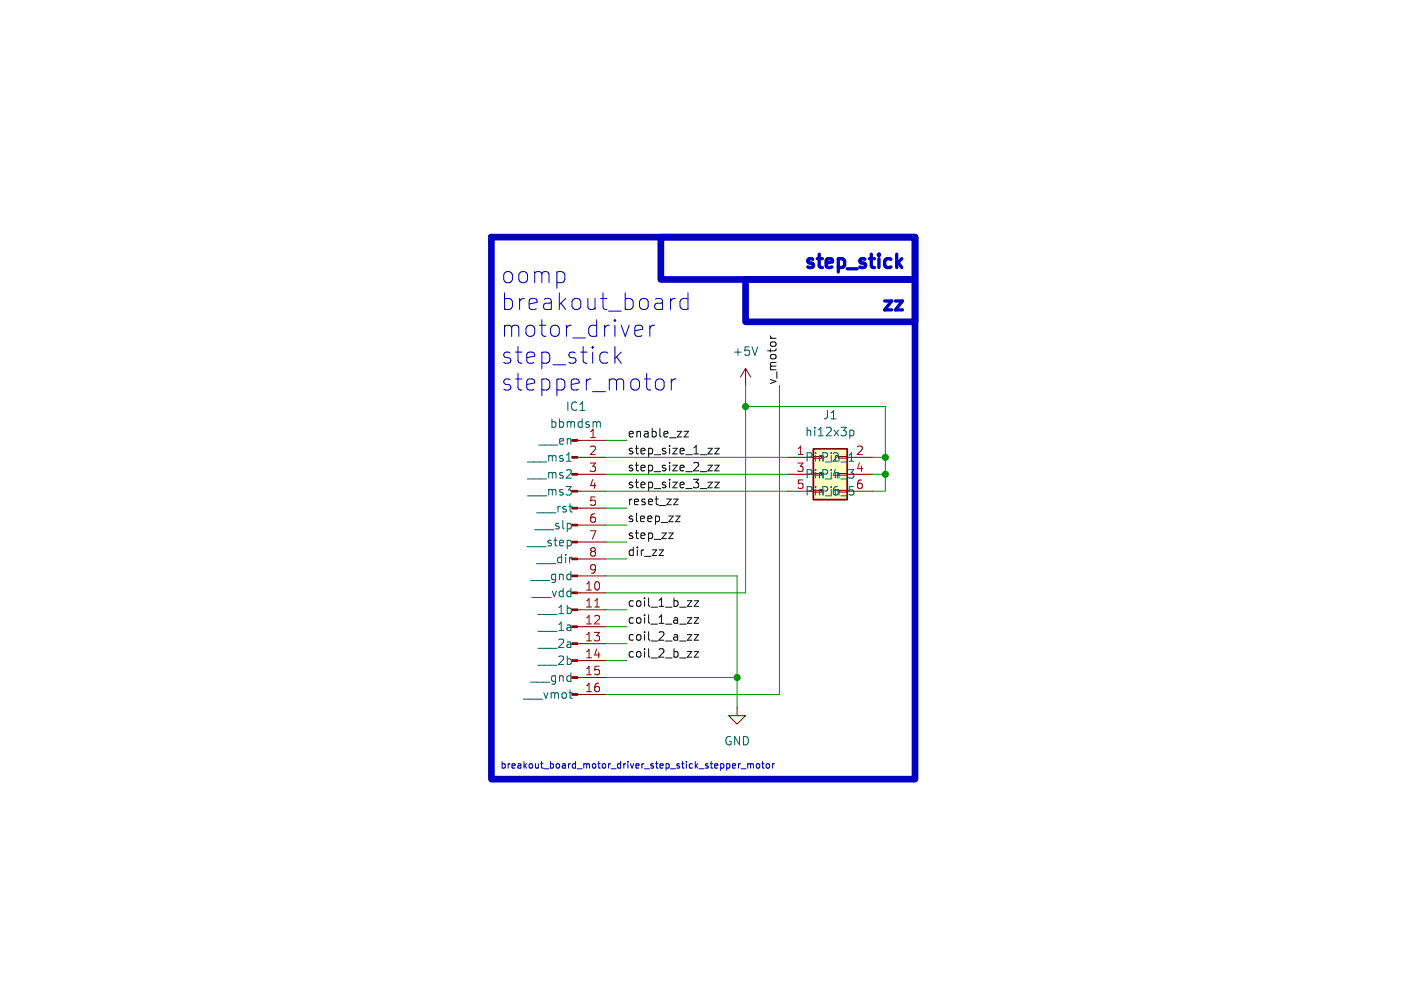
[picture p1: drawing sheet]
<svg xmlns="http://www.w3.org/2000/svg" width="210mm" height="148mm" viewBox="0 0 210 148" stroke-linecap="round" stroke-linejoin="round" font-family="sans-serif">
<g fill="none" stroke="#840000" stroke-width=".15">
<path d="M111.8 55.2l-.8 1.3M111.8 55.2v2.6M111.8 55.2l.7 1.3M86.6 68.6h4.2M86.6 71.1h4.2M86.6 73.7h4.2M86.6 78.7h4.2M86.6 76.2h4.2M86.6 66h4.2M118.1 68.6h3.8M118.1 71.1h3.8M118.1 73.7h3.8"/>
<path d="M127 68.6h3.8M127 71.1h3.8M127 73.7h3.8M86.6 99.1h4.2M86.6 96.5h4.2M86.6 94h4.2M86.6 91.4h4.2M86.6 88.9h4.2M86.6 86.4h4.2M86.6 83.8h4.2M86.6 81.3h4.2M86.6 104.1h4.2"/>
<path d="M86.6 101.6h4.2M110.5 106v1.3h1.3l-1.3 1.3-1.3-1.3h1.3"/>
</g>
<path d="M113.6 52l-.4 1.3M84.9 69.2h.7M89.5 63.3h.4l.1 .8M127.3 69.2h.7M127.4 64.5v1.3M127.4 64.6l.4-.1 .2 .2v.4l-.1 .2h-.5M85.3 103.9h.5M85.6 104.7h.2" fill="none" stroke="#006464" stroke-width=".15"/>
<path d="M121.9 67.3h5.1v7.6h-5.1z" fill="#ffffc2" stroke="#ffffc2" stroke-width=".15"/>
<path d="M121.9 67.3h5.1v7.6h-5.1z" fill="none" stroke="#840000" stroke-width=".25"/>
<g fill="#840000" stroke="#840000" stroke-width=".15">
<path d="M85.7 104h.9v.3h-.9z"/>
<path d="M85.7 101.5h.9v.2h-.9z"/>
<path d="M85.7 98.9h.9v.3h-.9z"/>
<path d="M85.7 96.4h.9v.2h-.9z"/>
<path d="M85.7 93.9h.9v.2h-.9z"/>
<path d="M85.7 91.3h.9v.3h-.9z"/>
<path d="M85.7 88.8h.9v.2h-.9z"/>
<path d="M85.7 86.2h.9v.3h-.9z"/>
<path d="M85.7 83.7h.9v.2h-.9z"/>
<path d="M85.7 81.2h.9v.2h-.9z"/>
<path d="M85.7 78.6h.9v.3h-.9z"/>
<path d="M85.7 76.1h.9v.2h-.9z"/>
<path d="M85.7 73.5h.9v.3h-.9z"/>
<path d="M85.7 71h.9v.2h-.9z"/>
<path d="M85.7 68.5h.9v.2h-.9z"/>
<path d="M85.7 65.9h.9v.3h-.9z"/>
</g>
<path d="M89.1 91h.8" fill="none" stroke="#a90000" stroke-width=".15"/>
<g fill="none" stroke="#0f0f0f" stroke-width=".15">
<path d="M115.5 50.7h.8M115.5 50.4v.2l.2 .1M100.2 79.9h.7l-.7 .9h.7M101 74.8h.6l-.6 .9h.6M101.3 77.4h.6l-.6 .8h.6M102.5 64.7h.7l-.7 .8h.7M106.1 72.3h.7l-.7 .8h.7M106.1 69.8h.7l-.7 .8h.7M106.1 67.2h.7l-.7 .9h.7M107.1 72.3h.7l-.7 .8h.7M107.1 69.8h.7l-.7 .8h.7M107.1 67.2h.7l-.7 .9h.7"/>
<path d="M98.8 82.5h.7l-.7 .8h.7M104.1 95.2h.6l-.6 .8h.6M104.1 97.7h.6l-.6 .8h.6M104.1 90.1h.6l-.6 .8h.6M104.1 92.6h.6l-.6 .9h.6"/>
</g>
<path d="M134.6 39.4l.6 .7M135.2 38.8l-.8 .7M134.2 45.1h1.1l-1.1 1.4h1.1" fill="none" stroke="#0000c2" stroke-width=".5"/>
<g fill="none" stroke="#0000c2" stroke-width=".15">
<path d="M92.2 52v2.5M92.4 53.5l.7 1M93.1 52.8l-.9 1M95.5 48.8h.5l.2 .1 .1 .5-1.2 .2M96.2 50.3l-.2 .1h-.5M97.4 48.8v1.6M98.1 48.8a.64 .64 0 0 0-.7 .5M98.5 56.9a.68 .68 0 0 1 1.1 .4v.7a.68 .68 0 0 1-1.1 .4M100.5 44.7v1.7M100.6 56.8v1.7M101.2 44.7a.64 .64 0 0 0-.7 .5M101.3 56.8a.64 .64 0 0 0-.7 .5"/>
<path d="M103.1 44.9l-.2-.2h-.5l-.3 .3-.2 .2v.7l.3 .4 .2 .1h.5l.2-.1M103.1 43.9v2.5M110.7 114.5v.7M111 114.5l-.3 .2M111.1 115.3h.7M112.1 114.6l.3-.1 .1 .2M112.1 114.5v.7M112.5 114.7l.1-.2 .3 .1v.6M112.5 114.7v.5M113.4 114.6l.2-.1 .2 .1 .1 .4-.1 .1-.2 .1-.2-.1zM114.2 114.5h.4M114.3 114.2v.8l.3 .2"/>
<path d="M114.9 114.6l.3-.1 .2 .2v.3l-.2 .2-.3-.1-.1-.1zM115.8 114.5v.7M116.1 114.5l-.3 .2"/>
</g>
<path d="M73.7 35.6h63.5v81.2h-63.5zM99.1 35.6h38.1v6.3h-38.1zM111.8 41.9h25.4v6.4h-25.4z" fill="none" stroke="#0000c2" stroke-width="1"/>
<g fill="none" stroke="#009600" stroke-width=".15">
<path d="M111.8 57.8v31.1h-21M116.8 57.8v46.3h-26M90.8 68.6h27.3M90.8 71.1h27.3M90.8 73.7h27.3M90.8 66h3.2M90.8 78.7h3.2M90.8 76.2h3.2M111.8 61h20.9v12.7h-1.9M130.8 68.6h1.9M130.8 71.1h1.9M90.8 91.4h3.2"/>
<path d="M90.8 96.5h3.2M90.8 86.4h19.7v19.6M90.8 94h3.2M90.8 83.8h3.2M90.8 99.1h3.2M90.8 81.3h3.2M90.8 101.6h19.7"/>
</g>
<g fill="#009600" stroke="#009600" stroke-width=".15">
<circle cx="110.5" cy="101.6" r=".46"/>
<circle cx="111.8" cy="61" r=".46"/>
<circle cx="132.7" cy="71.1" r=".46"/>
<circle cx="132.7" cy="68.6" r=".46"/>
</g>
<g font-size="3.5" fill="#0000c2">
<text x="74.9" y="42.7">oomp</text>
<text x="74.9" y="46.7">breakout_board</text>
<text x="74.9" y="50.8">motor_driver</text>
<text x="74.9" y="54.8">step_stick</text>
<text x="74.9" y="58.8">stepper_motor</text>
</g>
<g font-size="2.8" fill="#0000c2">
<text x="119.9" y="40.4">step_stick</text>
<text x="131.6" y="46.7">zz</text>
</g>
<g font-size="1.8" fill="#006464">
<text x="109.7" y="53.6">+5V</text>
<text x="82.3" y="64.4">bbmdsm</text>
<text x="84.7" y="61.8">IC1</text>
<text x="88.2" y="65.8">1</text>
<text x="120.6" y="65.6">hi12x3p</text>
<text x="123.3" y="63.1">J1</text>
<text x="78.9" y="69.4">___ms1</text>
<text x="78.9" y="72">___ms2</text>
<text x="80.6" y="66.9">___en</text>
<text x="120.6" y="69.4">Pin_2</text>
<text x="120.6" y="72">Pin_4</text>
<text x="122.9" y="69.4">Pin_1</text>
<text x="122.9" y="72">Pin_3</text>
<text x="78.9" y="74.5">___ms3</text>
<text x="80.3" y="77.1">___rst</text>
<text x="120.6" y="74.5">Pin_6</text>
<text x="122.9" y="74.5">Pin_5</text>
<text x="78.9" y="82.1">___step</text>
<text x="80" y="79.6">___slp</text>
<text x="79.4" y="87.2">___gnd</text>
<text x="79.6" y="89.8">___vdd</text>
<text x="80.3" y="84.7">___dir</text>
<text x="80.5" y="92.3">___1b</text>
<text x="80.5" y="94.8">___1a</text>
<text x="80.5" y="97.4">___2a</text>
<text x="80.5" y="99.9">___2b</text>
<text x="78.3" y="105">___vmot</text>
<text x="79.4" y="102.5">___gnd</text>
<text x="108.5" y="112">GND</text>
</g>
<g font-size="1.8" fill="#0f0f0f">
<text x="116.5" y="57.8" transform="rotate(-90 116.5 57.8)">v_motor</text>
<text x="94" y="65.7">enable_zz</text>
<text x="94" y="70.8">step_size_2_zz</text>
<text x="94" y="68.2">step_size_1_zz</text>
<text x="94" y="75.9">reset_zz</text>
<text x="94" y="73.3">step_size_3_zz</text>
<text x="94" y="83.5">dir_zz</text>
<text x="94" y="78.4">sleep_zz</text>
<text x="94" y="80.9">step_zz</text>
<text x="94" y="91.1">coil_1_b_zz</text>
<text x="94" y="93.6">coil_1_a_zz</text>
<text x="94" y="96.2">coil_2_a_zz</text>
<text x="94" y="98.7">coil_2_b_zz</text>
</g>
<g font-size="1.8" fill="#a90000">
<text x="88.2" y="68.3">2</text>
<text x="88.2" y="70.9">3</text>
<text x="119.3" y="68.3">1</text>
<text x="119.3" y="70.9">3</text>
<text x="128.2" y="68.3">2</text>
<text x="128.2" y="70.9">4</text>
<text x="88.2" y="73.4">4</text>
<text x="88.2" y="75.9">5</text>
<text x="119.3" y="73.4">5</text>
<text x="128.2" y="73.4">6</text>
<text x="88.2" y="78.5">6</text>
<text x="88.2" y="81">7</text>
<text x="88.2" y="83.6">8</text>
<text x="87.6" y="88.6">10</text>
<text x="88.2" y="86.1">9</text>
<text x="87.6" y="91.2">11</text>
<text x="87.6" y="93.7">12</text>
<text x="87.6" y="96.3">13</text>
<text x="87.6" y="98.8">14</text>
<text x="87.6" y="101.3">15</text>
<text x="87.6" y="103.9">16</text>
</g>
<text font-size="1.4" fill="#0000c2" x="74.9" y="115.3">breakout_board_motor_driver_step_stick_stepper_motor</text>
</svg>
